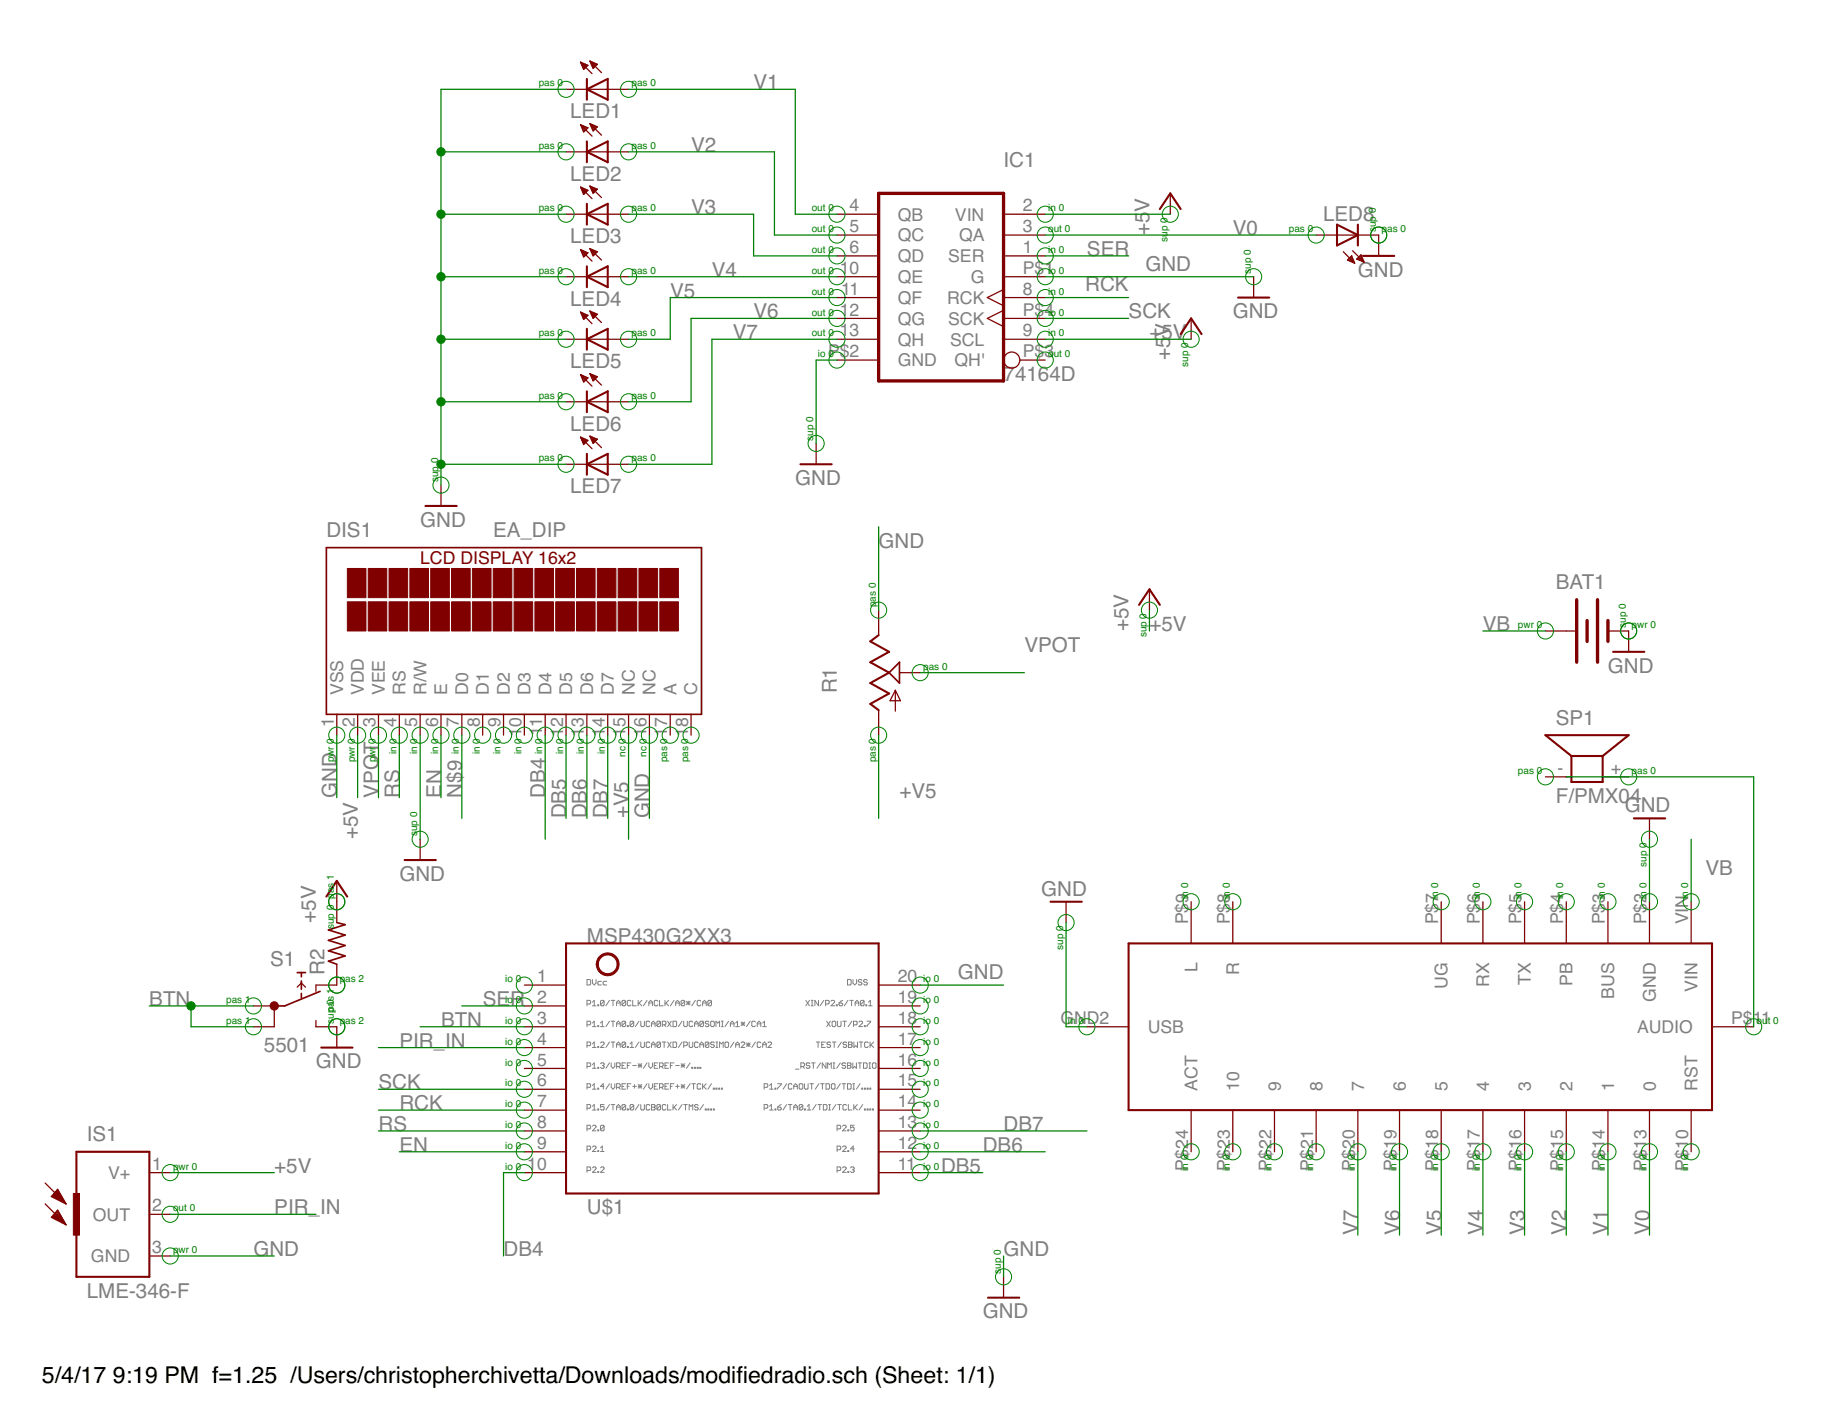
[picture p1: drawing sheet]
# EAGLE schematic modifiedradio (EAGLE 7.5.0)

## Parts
BAT1  BATTERY  [BATTERY_PACK_2AA]
DIS1  EA_DIP  [EA_DIP]
IC1  74164D  [SO14]
IS1  LME-346-F  [TO39]
LED1  LED10MM  [LED10MM]
LED2  LED10MM  [LED10MM]
LED3  LED10MM  [LED10MM]
LED4  LED10MM  [LED10MM]
LED5  LED10MM  [LED10MM]
LED6  LED10MM  [LED10MM]
LED7  LED10MM  [LED10MM]
LED8  LED10MM  [LED10MM]
R1  TRIM_US-RS3  [RS3]
R2  R-US_0204/2V  [0204V]
S1  5501  [5501]
SP1  F/PMX04  [F/PMX04A]
U$1  MSP430G2XX3TSSOP  [PW20]
U$2  SOUNDBOARD  [SOUNDBOARD]

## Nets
+5V: DIS1.2(VDD) IC1.2(VIN) IC1.9(SCL) IS1.1(V+) R2.2
+V5: DIS1.15(NC) R1.A
BTN: S1.1A S1.1B U$1.3
DB4: DIS1.11(D4) U$1.10
DB5: DIS1.12(D5) U$1.11
DB6: DIS1.13(D6) U$1.12
DB7: DIS1.14(D7) U$1.13
EN: DIS1.6(E) U$1.9
GND: BAT1.GND(-) DIS1.1(VSS) DIS1.5(R/W) DIS1.16(NC) IC1.P$1(G) IC1.P$2(GND) IS1.3(GND) LED1.K(C) LED2.K(C) LED3.K(C) LED4.K(C) LED5.K(C) LED6.K(C) LED7.K(C) LED8.K(C) R1.E S1.NO U$1.20 U$2.GND2(USB) U$2.P$2(GND)
N$1: SP1.+ U$2.P$11(AUDIO)
N$9: DIS1.7(D0)
N$40: R2.1 S1.NC
PIR_IN: IS1.2(OUT) U$1.4
RCK: IC1.8(RCK) U$1.7
RS: DIS1.4(RS) U$1.8
SCK: IC1.P$4(SCK) U$1.6
SER: IC1.1(SER) U$1.2
V0: IC1.3(QA) LED8.A U$2.P$13
V1: IC1.4(QB) LED1.A U$2.P$14
V2: IC1.5(QC) LED2.A U$2.P$15
V3: IC1.6(QD) LED3.A U$2.P$16
V4: IC1.10(QE) LED4.A U$2.P$17
V5: IC1.11(QF) LED5.A U$2.P$18
V6: IC1.12(QG) LED6.A U$2.P$19
V7: IC1.13(QH) LED7.A U$2.P$20
VB: BAT1.3V(+) U$2.VIN
VPOT: DIS1.3(VEE) R1.S
Unconnected: DIS1.8(D1) DIS1.9(D2) DIS1.10(D3) DIS1.17(A) DIS1.18(C) IC1.P$3(QH') SP1.- U$1.1 U$1.5 U$1.14 U$1.15 U$1.16 U$1.17 U$1.18 U$1.19 U$2.P$3(BUS) U$2.P$4(PB) U$2.P$5(TX) U$2.P$6(RX) U$2.P$7(UG) U$2.P$8(R) U$2.P$9(L) U$2.P$10(RST) U$2.P$21 U$2.P$22 U$2.P$23 U$2.P$24(ACT)

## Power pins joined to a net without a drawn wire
GND: IC1.7(GND)
VCC: IC1.14(VCC)

## Module POTENITOMETER
Ports: 
